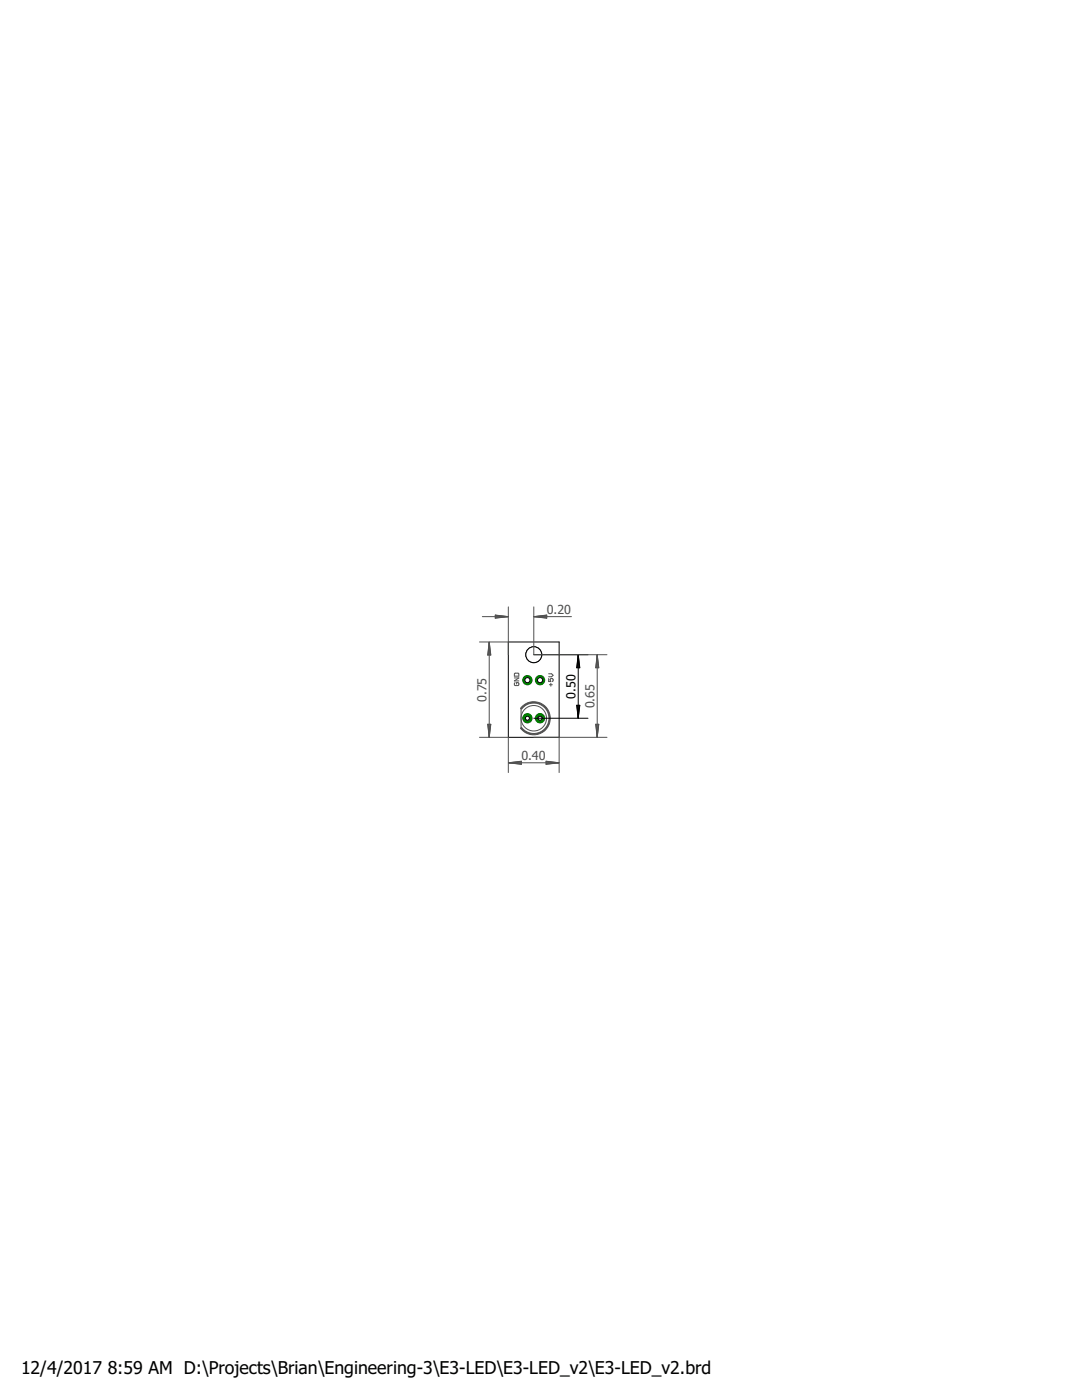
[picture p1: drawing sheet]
<svg xmlns="http://www.w3.org/2000/svg" width="216mm" height="279mm" viewBox="0 0 216 279" stroke-linecap="round" stroke-linejoin="round" font-family="sans-serif">
<g fill="none" stroke="#505050" stroke-width=".2">
<path d="M102.6 135.3h.9l-.9 .6h.9M102.8 136.2l-.2 .2 .2 .4h.6l.1-.1-.1-.5h-.3v.3M102.8 134.3h.6l.1 .2v.4h-.9v-.4zM109.5 135.4v.6h.4l-.1-.3 .1-.3 .5 .2-.2 .4M109.5 134.5h.6l.3 .3-.3 .3h-.6M109.6 136.7h.6M109.9 136.4v.5"/>
<circle cx="106.5" cy="143.3" r="2.54"/>
</g>
<path d="M104 141.4v3.8" fill="none" stroke="#505050" stroke-width=".21"/>
<path d="M104 141.2a3.3 3.3 0 0 1 4.8-.2 3.3 3.3 0 0 1-.1 4.8 3.3 3.3 0 0 1-4.8-.5l.2-.1a3 3 0 0 0 4.5 .4 3 3 0 0 0 0-4.5 3 3 0 0 0-4.5 .4l-.2-.1z" fill-rule="evenodd" fill="#505050" stroke="#505050" stroke-width=".2"/>
<circle cx="107.8" cy="143.3" r=".93" fill="#008000" stroke="#008000" stroke-width=".2"/>
<circle cx="107.8" cy="143.3" r=".4" fill="#fff" stroke="#000" stroke-width=".2"/>
<circle cx="105.2" cy="143.3" r=".93" fill="#008000" stroke="#008000" stroke-width=".2"/>
<circle cx="105.2" cy="143.3" r=".4" fill="#fff" stroke="#000" stroke-width=".2"/>
<circle cx="105.2" cy="135.7" r=".93" fill="#008000" stroke="#008000" stroke-width=".2"/>
<circle cx="105.2" cy="135.7" r=".51" fill="#fff" stroke="#000" stroke-width=".2"/>
<circle cx="107.8" cy="135.7" r=".93" fill="#008000" stroke="#008000" stroke-width=".2"/>
<circle cx="107.8" cy="135.7" r=".51" fill="#fff" stroke="#000" stroke-width=".2"/>
<g fill="none" stroke="#000" stroke-width=".2">
<path d="M101.4 128.1h10.2v19.1h-10.2z"/>
<circle cx="106.5" cy="130.7" r="1.59"/>
</g>
<circle cx="106.5" cy="130.7" r="1.59" fill="#fff" stroke="#000" stroke-width=".2"/>
<g fill="none" stroke="#000" stroke-width=".2">
<path d="M106.5 130.7h10.8M115.4 130.7v12.6M115.4 130.7l.3 2.6h-.6zM115.4 130.7l-.1 2.6M115.4 130.7l.1 2.6M115.4 130.7l-.3 2.6M115.4 130.7l.2 2.6M106.5 143.3h10.8M115.1 140.8h.6l-.3 2.5zM115.1 140.8l.3 2.5M115.3 140.8l.1 2.5M115.5 140.8l-.1 2.5"/>
<path d="M115.6 140.8l-.2 2.5"/>
</g>
<g fill="none" stroke="#505050" stroke-width=".2">
<path d="M95.7 128.1h5.7M96.2 123.1h5.2M97.6 128.2v18.9M97.6 128.2l.3 2.5h-.6zM97.6 128.2l-.1 2.5M97.6 128.2l.1 2.5M97.6 128.2l-.2 2.5M97.6 128.2l.3 2.5M98.8 122.7l2.6 .4-2.6 .3zM98.8 122.9l2.6 .2M101.4 123.1l-2.6 .1M101.4 123.1l-2.6 .2"/>
<path d="M101.4 121.1v9.6M106.5 121.1v9.6h14.6M106.6 123.1h7.4M106.6 123.1l2.5-.4v.7zM106.6 123.1l2.5 .1M106.6 123.1l2.5 .2M109.1 122.9l-2.5 .2M119.2 130.7v16.4M119.2 130.7l.3 2.6h-.6zM119.2 130.7l-.2 2.6M119.2 130.7l.1 2.6M119.2 130.7l-.3 2.6"/>
<path d="M119.2 130.7l.2 2.6M95.7 147.2h5.7v7M97.3 144.5h.6l-.3 2.6zM97.4 144.5l.2 2.6M97.5 144.5l.1 2.6M97.7 144.5l-.1 2.6M97.9 144.5l-.3 2.6M101.5 152.2h10M101.5 152.2l2.5-.3v.6zM101.5 152.2l2.5 .2M101.5 152.2l2.5 .3M104 152.1l-2.5 .1"/>
<path d="M104 152l-2.5 .2M106.5 147.2h14.6M109 151.9l2.5 .3-2.5 .3zM109 152.1l2.5 .1M109 152l2.5 .2M111.5 152.2l-2.5 .2M111.5 152.2l-2.5 .3M111.6 147.2v7M118.9 144.5h.6l-.3 2.6zM118.9 144.5l.3 2.6M119 144.5l.2 2.6M119.3 144.5l-.1 2.6"/>
<path d="M119.4 144.5l-.2 2.6"/>
</g>
<g font-size="3.5">
<text x="4.2" y="274.2">12/4/2017</text>
<text x="21.5" y="274.2">8:59 AM D:\Projects\Brian\Engineering-3\E3-LED\E3-LED_v2\E3-LED_v2.brd</text>
</g>
<g font-size="2.5" fill="#505050">
<text x="109.1" y="122.5">0.20</text>
<text x="97.1" y="140.1" transform="rotate(-90 97.1 140.1)">0.75</text>
<text x="118.6" y="141.4" transform="rotate(-90 118.6 141.4)">0.65</text>
<text x="104" y="151.6">0.40</text>
</g>
<text font-size="2.5" x="114.8" y="139.5" transform="rotate(-90 114.8 139.5)">0.50</text>
</svg>
